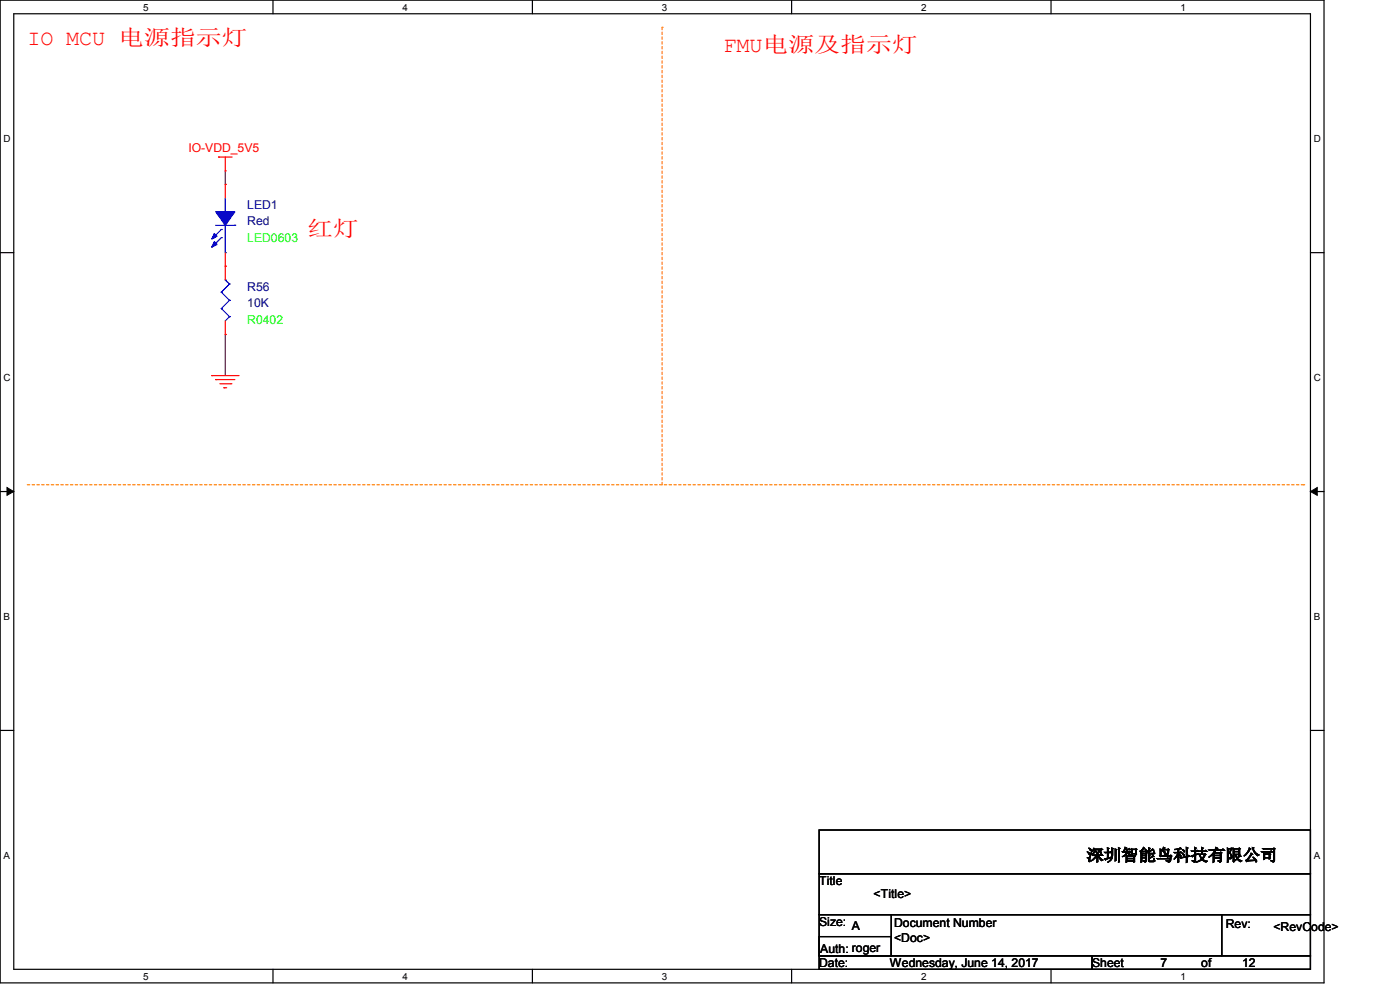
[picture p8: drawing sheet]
<svg xmlns="http://www.w3.org/2000/svg" width="297mm" height="210mm" viewBox="0 0 297 210" stroke-linecap="round" stroke-linejoin="round" font-family="sans-serif">
<path d="M0 0h280.9v208.5h-280.9zM2.9 2.9h275.1v202.7h-275.1z" fill="none" stroke="#000" stroke-width=".25"/>
<g fill="#fff">
<path d="M30.4 .3h1.1v2.4h-1.1z"/>
<path d="M30.4 205.9h1.1v2.3h-1.1z"/>
</g>
<path d="M57.9 0v2.9M57.9 205.6v2.9" fill="none" stroke="#000" stroke-width=".25"/>
<g fill="#fff">
<path d="M85.4 .3h1.1v2.4h-1.1z"/>
<path d="M85.4 205.9h1.1v2.3h-1.1z"/>
</g>
<path d="M112.9 0v2.9M112.9 205.6v2.9" fill="none" stroke="#000" stroke-width=".25"/>
<g fill="#fff">
<path d="M140.4 .3h1.2v2.4h-1.2z"/>
<path d="M140.4 205.9h1.2v2.3h-1.2z"/>
</g>
<path d="M167.9 0v2.9M167.9 205.6v2.9" fill="none" stroke="#000" stroke-width=".25"/>
<g fill="#fff">
<path d="M195.4 .3h1.2v2.4h-1.2z"/>
<path d="M195.4 205.9h1.2v2.3h-1.2z"/>
</g>
<path d="M223 0v2.9M223 205.6v2.9" fill="none" stroke="#000" stroke-width=".25"/>
<g fill="#fff">
<path d="M250.4 .3h1.2v2.4h-1.2z"/>
<path d="M250.4 205.9h1.2v2.3h-1.2z"/>
<path d="M.8 28.2h1.4v2.4h-1.4z"/>
<path d="M278.7 28.2h1.5v2.4h-1.5z"/>
<path d="M.8 78.9h1.4v2.3h-1.4z"/>
<path d="M278.7 78.9h1.5v2.3h-1.5z"/>
</g>
<path d="M0 53.6h2.9M278 53.6h2.9" fill="none" stroke="#000" stroke-width=".25"/>
<g fill="#fff">
<path d="M.8 129.6h1.3v2.3h-1.3z"/>
<path d="M278.7 129.6h1.4v2.3h-1.4z"/>
</g>
<path d="M0 104.3h2.9M278 104.3h2.9" fill="none" stroke="#000" stroke-width=".25"/>
<path d="M1.5 103.4l1.4 .9-1.4 .8zM278 104.3l1.4-.9v1.7z" fill="#000" stroke="#000" stroke-width=".21"/>
<g fill="#fff">
<path d="M.8 180.3h1.3v2.3h-1.3z"/>
<path d="M278.7 180.3h1.4v2.3h-1.4z"/>
</g>
<path d="M0 154.9h2.9M278 154.9h2.9M173.8 176.1h104.2v9.2h-104.2zM173.8 185.3h104.2v8.7h-104.2zM173.8 194h15.3v8.7h-15.3zM173.8 198.7h15.3v4h-15.3zM189.1 194h70.1v8.7h-70.1zM259.2 194h18.8v8.7h-18.8zM173.8 202.7h57.9v2.9h-57.9zM231.7 202.7h46.3v2.9h-46.3z" fill="none" stroke="#000" stroke-width=".25"/>
<path d="M140.5 5.8h.1M5.8 102.8h270.8M140.5 102.8v-97M276.6 102.8h.1" fill="none" stroke="#ff8000" stroke-width=".25" stroke-dasharray=".5 .5"/>
<path d="M47.8 39.1h.1M47.8 36.2v2.9M47.8 71h.1M47.8 71v8.7" fill="none" stroke="#800040" stroke-width=".25"/>
<g fill="none" stroke="#f00" stroke-width=".25">
<path d="M46.4 33.3h.1M46.4 33.3h2.8M47.8 36.2h.1M47.8 39.1h.1M47.8 33.3v2.9M47.8 39.1v2.9M47.8 56.5h.1M47.8 53.6v5.8M44.9 79.7h.1M44.9 79.7h5.8M47.8 71h.1M47.8 68.1v2.9"/>
<path d="M45.8 80.5h.1M45.8 80.5h4M46.7 81.4h2.3M47.5 82.3h.1M47.5 82.3h.6M49 81.4h.1"/>
</g>
<g fill="none" stroke="#00f" stroke-width=".25">
<path d="M45.8 47.8h4M46.9 48.7h.1M46.9 50.4h.1M46.9 48.7l-1.7 1.7M46.9 50.4l-1.7 1.8M47.8 59.4h.1M47.8 53.6h.1M47.8 44.9h.1M47.8 59.4l.9 .8M47.8 42v2.9M47.8 47.8v5.8M49.8 47.8h.1"/>
<path d="M46.9 65.4h.1M46.9 62h.1M46.9 65.4l1.8 1.8M46.9 62l1.8 1.7M48.7 67.2h.1M48.7 63.7h.1M48.7 60.2h.1M48.7 67.2l-.9 .9M48.7 63.7l-1.8 1.7M48.7 60.2l-1.8 1.8"/>
</g>
<g fill="#00f" stroke="#00f" stroke-width=".25">
<path d="M45.8 44.9h4l-2 2.9z" fill-rule="evenodd"/>
<path d="M45.5 49.5l.6 .6-1.2 .6z" fill-rule="evenodd"/>
<path d="M45.5 51.3l.6 .6-1.2 .6z" fill-rule="evenodd"/>
</g>
<g font-size="4.6" fill="#f00">
<text x="5.8" y="9.5">IO MCU 电源指示灯</text>
<text x="153.5" y="11">FMU电源及指示灯</text>
<text x="65.2" y="50">红灯</text>
</g>
<text font-size="3.5" x="230.5" y="182.6">深圳智能鸟科技有限公司</text>
<text font-size="2.6" fill="#f00" x="40" y="32.2">IO-VDD_5V5</text>
<g font-size="2.6" fill="#000080">
<text x="52.5" y="44.3">LED1</text>
<text x="52.5" y="47.8">Red</text>
<text x="52.5" y="61.7">R56</text>
<text x="52.5" y="65.2">10K</text>
</g>
<g font-size="2.6" fill="#0f0">
<text x="52.5" y="51.3">LED0603</text>
<text x="52.5" y="68.7">R0402</text>
</g>
<g font-size="2.6">
<text x="173.8" y="187.7">Title</text>
<text x="185.3" y="190.6">&lt;Title&gt;</text>
<text x="173.8" y="196.3">Size:</text>
<text x="180.7" y="197.2">A</text>
<text x="189.7" y="196.6">Document Number</text>
<text x="260" y="196.9">Rev:</text>
<text x="270.2" y="197.5">&lt;RevCode&gt;</text>
<text x="174" y="202.1">Auth: roger</text>
<text x="189.7" y="199.8">&lt;Doc&gt;</text>
<text x="173.8" y="205.1">Date:</text>
<text x="188.8" y="205.1">Wednesday, June 14, 2017</text>
<text x="231.7" y="205.1">Sheet</text>
<text x="246.2" y="205.1">7</text>
<text x="254.8" y="205.1">of</text>
<text x="263.5" y="205.1">12</text>
</g>
<g font-size="2.1">
<text x="30.4" y="2.2">5</text>
<text x="85.4" y="2.2">4</text>
<text x="140.4" y="2.2">3</text>
<text x="195.4" y="2.2">2</text>
<text x="250.5" y="2.2">1</text>
<text x=".8" y="30.1">D</text>
<text x="278.7" y="30.1">D</text>
<text x=".8" y="80.8">C</text>
<text x="278.7" y="80.8">C</text>
<text x=".8" y="131.5">B</text>
<text x="278.7" y="131.5">B</text>
<text x=".8" y="182.2">A</text>
<text x="278.7" y="182.2">A</text>
<text x="30.4" y="207.8">5</text>
<text x="85.4" y="207.8">4</text>
<text x="140.4" y="207.8">3</text>
<text x="195.4" y="207.8">2</text>
<text x="250.5" y="207.8">1</text>
</g>
</svg>
